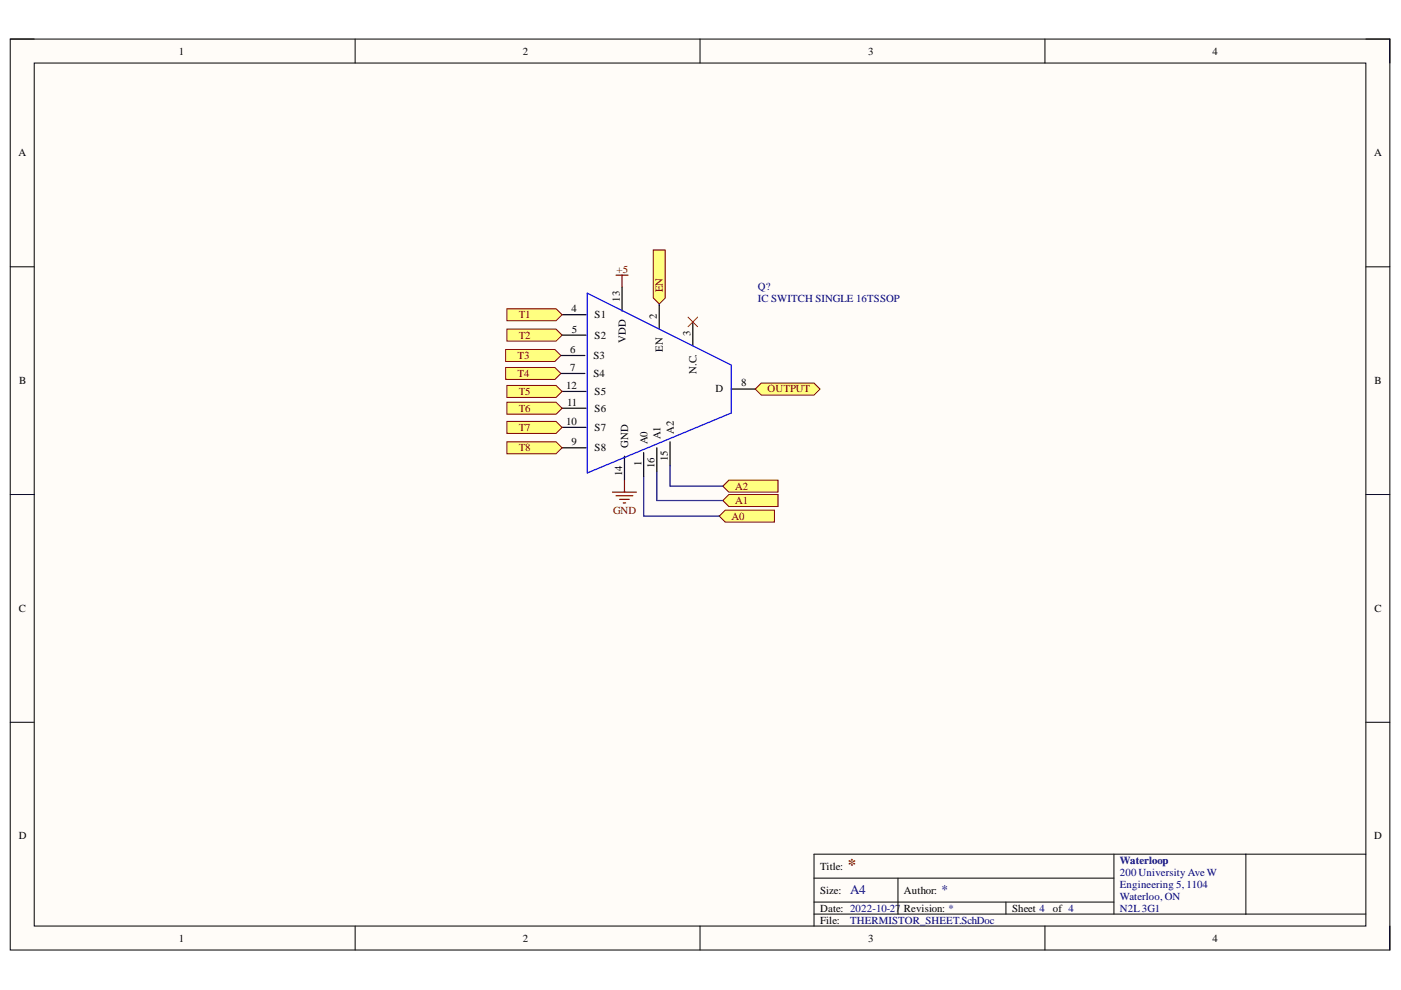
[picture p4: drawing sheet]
<svg xmlns="http://www.w3.org/2000/svg" width="297mm" height="210mm" viewBox="0 0 297 210" stroke-linecap="round" stroke-linejoin="round" font-family="sans-serif">
<path d="M2.2 8.3h292.5v193.1h-292.5z" fill-rule="evenodd" fill="#fffcf8"/>
<path d="M2.2 8.3h292.5v193.1h-292.5z" fill="none" stroke="#000" stroke-width=".21"/>
<path d="M7.3 13.4h282.3v182.9h-282.3z" fill-rule="evenodd" fill="#fffcf8"/>
<g fill="none" stroke="#000" stroke-width=".21">
<path d="M2.2 8.3h5.1M7.3 13.4h282.3v182.9h-282.3zM75.3 8.3v5.1M148.4 8.3v5.1M221.5 8.3v5.1M289.6 8.3h5.1v5.1M2.2 56.6h5.1M289.6 56.6h5.1M2.2 104.9h5.1M289.6 104.9h5.1M2.2 153.1h5.1M289.6 153.1h5.1"/>
<path d="M75.3 196.3v5.1M148.4 196.3v5.1M172.6 186.2h63.6M172.6 193.8h117M172.6 191.3h63.6M190.4 186.2v7.6M213.3 191.3v2.5M221.5 196.3v5.1M236.2 181.1v12.7M264.2 181.1v12.7M289.6 181.1h-117v15.2M294.7 196.3v5.1"/>
</g>
<g fill="none" stroke="#000" stroke-width=".25">
<path d="M118.9 75.4h5.1M118.9 79.2h5.1M119.2 66.7h5.1M119.2 71.1h5.1M131.9 60.9v5.1M139.8 64.7v5.1M146.9 68.3v5M119.2 94.9h5.1M119.2 90.6h5.1M119.2 86.6h5.1M119.2 83h5.1M132.4 96.7v5.1"/>
<path d="M136.5 96v5M139.3 94.9v5.1M142.1 93.7v5.1M155 82.5h5.1"/>
</g>
<path d="M124.5 62.2l30.5 15.2v10.2l-30.5 12.7z" fill="none" stroke="#00f" stroke-width=".25"/>
<path d="M145.9 67.2l2 2.1M147.9 67.2l-2 2.1" fill="none" stroke="#f00" stroke-width=".21"/>
<path d="M160.1 82.5l1.3-1.3h11.2l1.3 1.3-1.3 1.3h-11.2z" fill-rule="evenodd" fill="#ffff80"/>
<path d="M160.1 82.5l1.3-1.3h11.2l1.3 1.3-1.3 1.3h-11.2z" fill="none" stroke="#800000" stroke-width=".21"/>
<path d="M138.5 53h2.5v10.2l-1.2 1.2-1.3-1.2z" fill-rule="evenodd" fill="#ffff80"/>
<path d="M138.5 53h2.5v10.2l-1.2 1.2-1.3-1.2z" fill="none" stroke="#800000" stroke-width=".21"/>
<path d="M130.6 58.3h2.6M131.9 58.3v2.6M129.9 104.3h5M130.6 105.1h3.6M131.4 105.9h2M132.1 106.6h.6M132.4 101.8v2.5" fill="none" stroke="#800000" stroke-width=".25"/>
<path d="M153.3 103.1l1.2-1.3h10.5v2.5h-10.5z" fill-rule="evenodd" fill="#ffff80"/>
<path d="M153.3 103.1l1.2-1.3h10.5v2.5h-10.5z" fill="none" stroke="#800000" stroke-width=".21"/>
<path d="M153.3 106.1l1.2-1.2h10.5v2.5h-10.5z" fill-rule="evenodd" fill="#ffff80"/>
<path d="M153.3 106.1l1.2-1.2h10.5v2.5h-10.5z" fill="none" stroke="#800000" stroke-width=".21"/>
<path d="M152.5 109.4l1.3-1.2h10.4v2.5h-10.4z" fill-rule="evenodd" fill="#ffff80"/>
<path d="M152.5 109.4l1.3-1.2h10.4v2.5h-10.4z" fill="none" stroke="#800000" stroke-width=".21"/>
<path d="M107.5 65.5h10.4l1.3 1.2-1.3 1.3h-10.4z" fill-rule="evenodd" fill="#ffff80"/>
<path d="M107.5 65.5h10.4l1.3 1.2-1.3 1.3h-10.4z" fill="none" stroke="#800000" stroke-width=".21"/>
<path d="M107.5 69.8h10.4l1.3 1.3-1.3 1.2h-10.4z" fill-rule="evenodd" fill="#ffff80"/>
<path d="M107.5 69.8h10.4l1.3 1.3-1.3 1.2h-10.4z" fill="none" stroke="#800000" stroke-width=".21"/>
<path d="M107.2 74.1h10.4l1.3 1.3-1.3 1.2h-10.4z" fill-rule="evenodd" fill="#ffff80"/>
<path d="M107.2 74.1h10.4l1.3 1.3-1.3 1.2h-10.4z" fill="none" stroke="#800000" stroke-width=".21"/>
<path d="M107.2 77.9h10.4l1.3 1.3-1.3 1.3h-10.4z" fill-rule="evenodd" fill="#ffff80"/>
<path d="M107.2 77.9h10.4l1.3 1.3-1.3 1.3h-10.4z" fill="none" stroke="#800000" stroke-width=".21"/>
<path d="M107.5 81.7h10.4l1.3 1.3-1.3 1.3h-10.4z" fill-rule="evenodd" fill="#ffff80"/>
<path d="M107.5 81.7h10.4l1.3 1.3-1.3 1.3h-10.4z" fill="none" stroke="#800000" stroke-width=".21"/>
<path d="M107.5 85.3h10.4l1.3 1.3-1.3 1.2h-10.4z" fill-rule="evenodd" fill="#ffff80"/>
<path d="M107.5 85.3h10.4l1.3 1.3-1.3 1.2h-10.4z" fill="none" stroke="#800000" stroke-width=".21"/>
<path d="M107.5 89.4h10.4l1.3 1.2-1.3 1.3h-10.4z" fill-rule="evenodd" fill="#ffff80"/>
<path d="M107.5 89.4h10.4l1.3 1.2-1.3 1.3h-10.4z" fill="none" stroke="#800000" stroke-width=".21"/>
<path d="M107.5 93.7h10.4l1.3 1.2-1.3 1.3h-10.4z" fill-rule="evenodd" fill="#ffff80"/>
<path d="M107.5 93.7h10.4l1.3 1.2-1.3 1.3h-10.4z" fill="none" stroke="#800000" stroke-width=".21"/>
<path d="M139.8 64.4v.3M142.1 98.8v4.3h11.2M136.5 101v8.4h16M139.3 100v6.1h14" fill="none" stroke="#000080" stroke-width=".25"/>
<text font-size="3.5" fill="#800000" x="179.7" y="184.4">*</text>
<g font-size="2.8" fill="#000080">
<text x="180.2" y="189.7">A4</text>
<text x="199.6" y="189.7">*</text>
</g>
<g font-size="2.3">
<text x="37.9" y="11.6">1</text>
<text x="110.8" y="11.6">2</text>
<text x="184" y="11.6">3</text>
<text x="257.1" y="11.6">4</text>
<text x="3.9" y="33.2">A</text>
<text x="291.3" y="33.2">A</text>
<text x="131.4" y="63.9" transform="rotate(-90 131.4 63.9)">13</text>
<text x="121.2" y="66.2">4</text>
<text x="121.3" y="70.5">5</text>
<text x="126.1" y="67.5">S1</text>
<text x="126.1" y="71.8">S2</text>
<text x="139.3" y="67.7" transform="rotate(-90 139.3 67.7)">2</text>
<text x="146.4" y="71.3" transform="rotate(-90 146.4 71.3)">3</text>
<text x="120.9" y="74.8">6</text>
<text x="125.8" y="76.1">S3</text>
<text x="132.7" y="72.6" transform="rotate(-90 132.7 72.6)">VDD</text>
<text x="140.5" y="74.6" transform="rotate(-90 140.5 74.6)">EN</text>
<text x="4.1" y="81.4">B</text>
<text x="120.1" y="82.4">12</text>
<text x="120.9" y="78.6">7</text>
<text x="125.8" y="79.9">S4</text>
<text x="126.1" y="83.7">S5</text>
<text x="147.7" y="79.3" transform="rotate(-90 147.7 79.3)">N.C.</text>
<text x="151.7" y="83.2">D</text>
<text x="157.1" y="81.9">8</text>
<text x="291.4" y="81.4">B</text>
<text x="120.2" y="86">11</text>
<text x="126.1" y="87.3">S6</text>
<text x="120.1" y="90.1">10</text>
<text x="121.2" y="94.5">9</text>
<text x="126.1" y="95.7">S8</text>
<text x="126.1" y="91.3">S7</text>
<text x="133.2" y="95" transform="rotate(-90 133.2 95)">GND</text>
<text x="137.2" y="94.2" transform="rotate(-90 137.2 94.2)">A0</text>
<text x="140" y="93.2" transform="rotate(-90 140 93.2)">A1</text>
<text x="142.8" y="91.9" transform="rotate(-90 142.8 91.9)">A2</text>
<text x="131.9" y="101" transform="rotate(-90 131.9 101)">14</text>
<text x="136" y="98.8" transform="rotate(-90 136 98.8)">1</text>
<text x="138.8" y="99.2" transform="rotate(-90 138.8 99.2)">16</text>
<text x="141.6" y="97.8" transform="rotate(-90 141.6 97.8)">15</text>
<text x="4" y="129.7">C</text>
<text x="291.4" y="129.7">C</text>
<text x="4" y="178">D</text>
<text x="291.3" y="178">D</text>
<text x="173.9" y="184.4">Title:</text>
<text x="173.9" y="189.5">Size:</text>
<text x="191.7" y="189.5">Author:</text>
<text x="173.9" y="193.3">Date: 2022-10-27</text>
<text x="173.9" y="195.8">File:</text>
<text x="191.7" y="193.3">Revision: *</text>
<text x="214.6" y="193.3">Sheet 4</text>
<text x="223.2" y="193.3">of 4</text>
<text x="37.9" y="199.6">1</text>
<text x="110.8" y="199.6">2</text>
<text x="184" y="199.6">3</text>
<text x="257.1" y="199.6">4</text>
</g>
<g font-size="2.3" fill="#800000">
<text x="130.7" y="57.8">+5</text>
<text x="140.5" y="61.9" transform="rotate(-90 140.5 61.9)">EN</text>
<text x="110" y="67.5">T1</text>
<text x="110" y="71.8">T2</text>
<text x="109.7" y="76.1">T3</text>
<text x="109.7" y="79.9">T4</text>
<text x="110" y="83.7">T5</text>
<text x="162.7" y="83.2">OUTPUT</text>
<text x="110" y="87.3">T6</text>
<text x="110" y="91.3">T7</text>
<text x="110" y="95.7">T8</text>
<text x="155.9" y="103.8">A2</text>
<text x="155.9" y="106.9">A1</text>
<text x="130" y="108.9">GND</text>
<text x="155.1" y="110.2">A0</text>
</g>
<g font-size="2.3" fill="#000080">
<text x="160.7" y="61.4">Q?</text>
<text x="160.7" y="63.9">IC SWITCH SINGLE 16TSSOP</text>
<text x="237.4" y="183.1">Waterloop</text>
<text x="237.4" y="185.7">200 University Ave W</text>
<text x="237.4" y="188.2">Engineering 5, 1104</text>
<text x="237.4" y="190.8">Waterloo, ON</text>
<text x="180.2" y="195.8">THERMISTOR_SHEET.SchDoc</text>
<text x="237.4" y="193.3">N2L3G1</text>
</g>
</svg>
